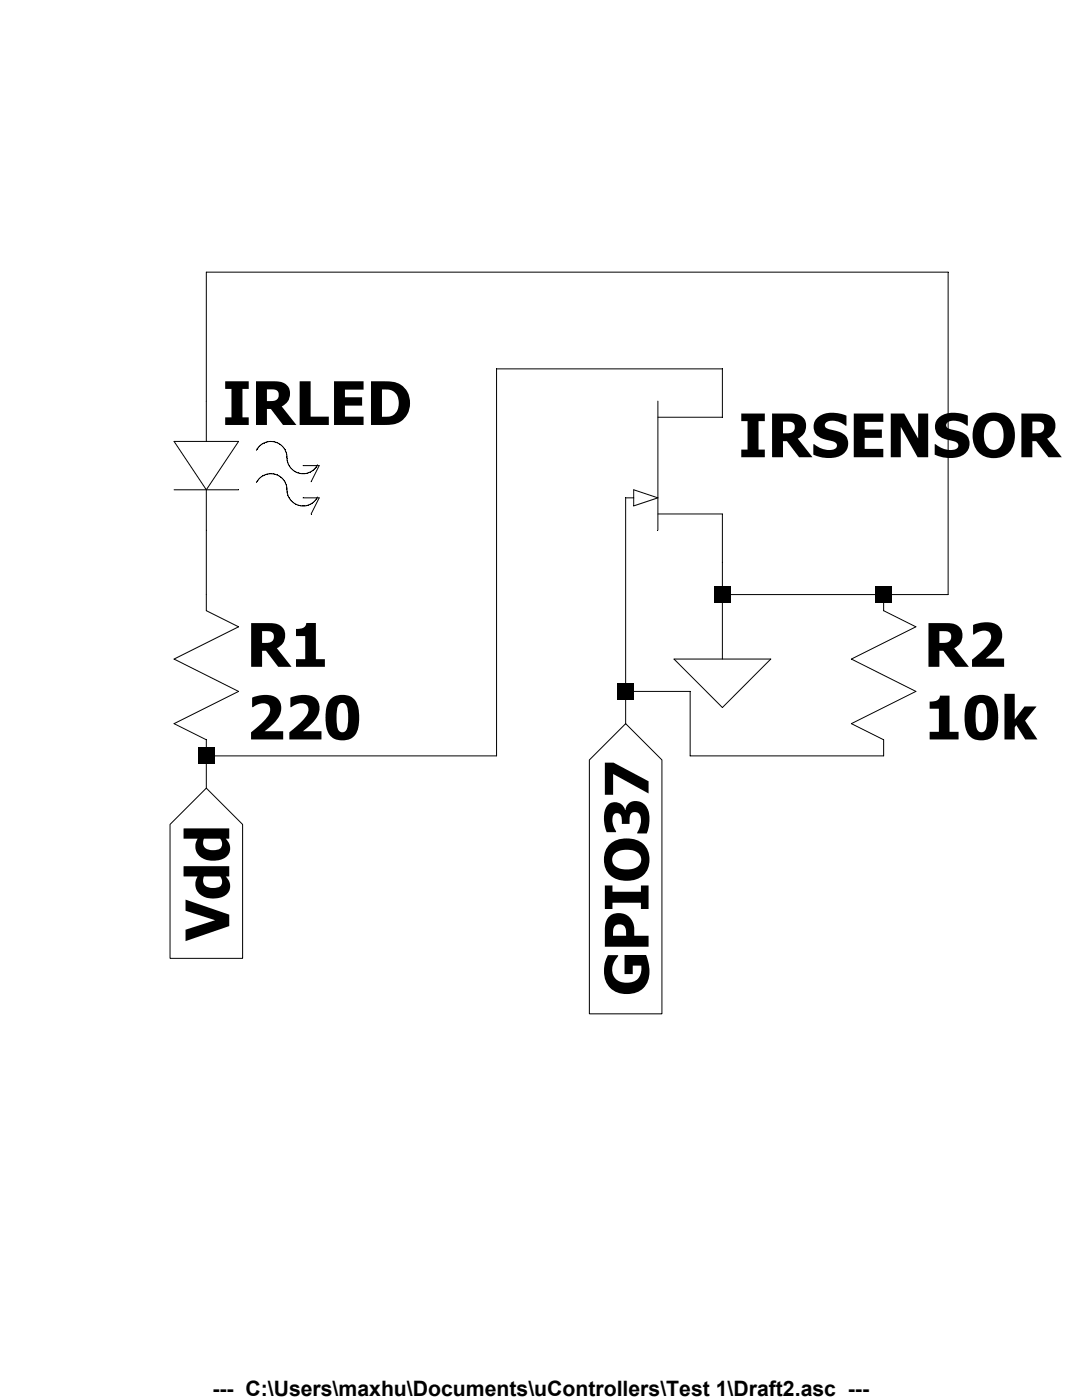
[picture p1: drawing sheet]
Version 4
SHEET 1 880 680
WIRE 368 32 0 32
WIRE 256 80 144 80
WIRE 0 96 0 32
WIRE 0 192 0 160
WIRE 256 192 256 176
WIRE 336 192 256 192
WIRE 368 192 368 32
WIRE 368 192 336 192
WIRE 256 224 256 192
WIRE 208 240 208 144
WIRE 240 240 208 240
WIRE 208 256 208 240
WIRE 144 272 144 80
WIRE 144 272 0 272
WIRE 240 272 240 240
WIRE 336 272 240 272
WIRE 0 288 0 272
FLAG 208 256 GPIO37
IOPIN 208 256 In
FLAG 256 224 0
FLAG 0 288 Vdd
IOPIN 0 288 In
SYMBOL njf 208 80 R0
SYMATTR InstName IRSENSOR
SYMATTR Value ""
SYMBOL LED -16 96 R0
SYMATTR InstName IRLED
SYMATTR Value ""
SYMBOL res -16 176 R0
SYMATTR InstName R1
SYMATTR Value 220
SYMBOL res 320 176 R0
SYMATTR InstName R2
SYMATTR Value 10k
